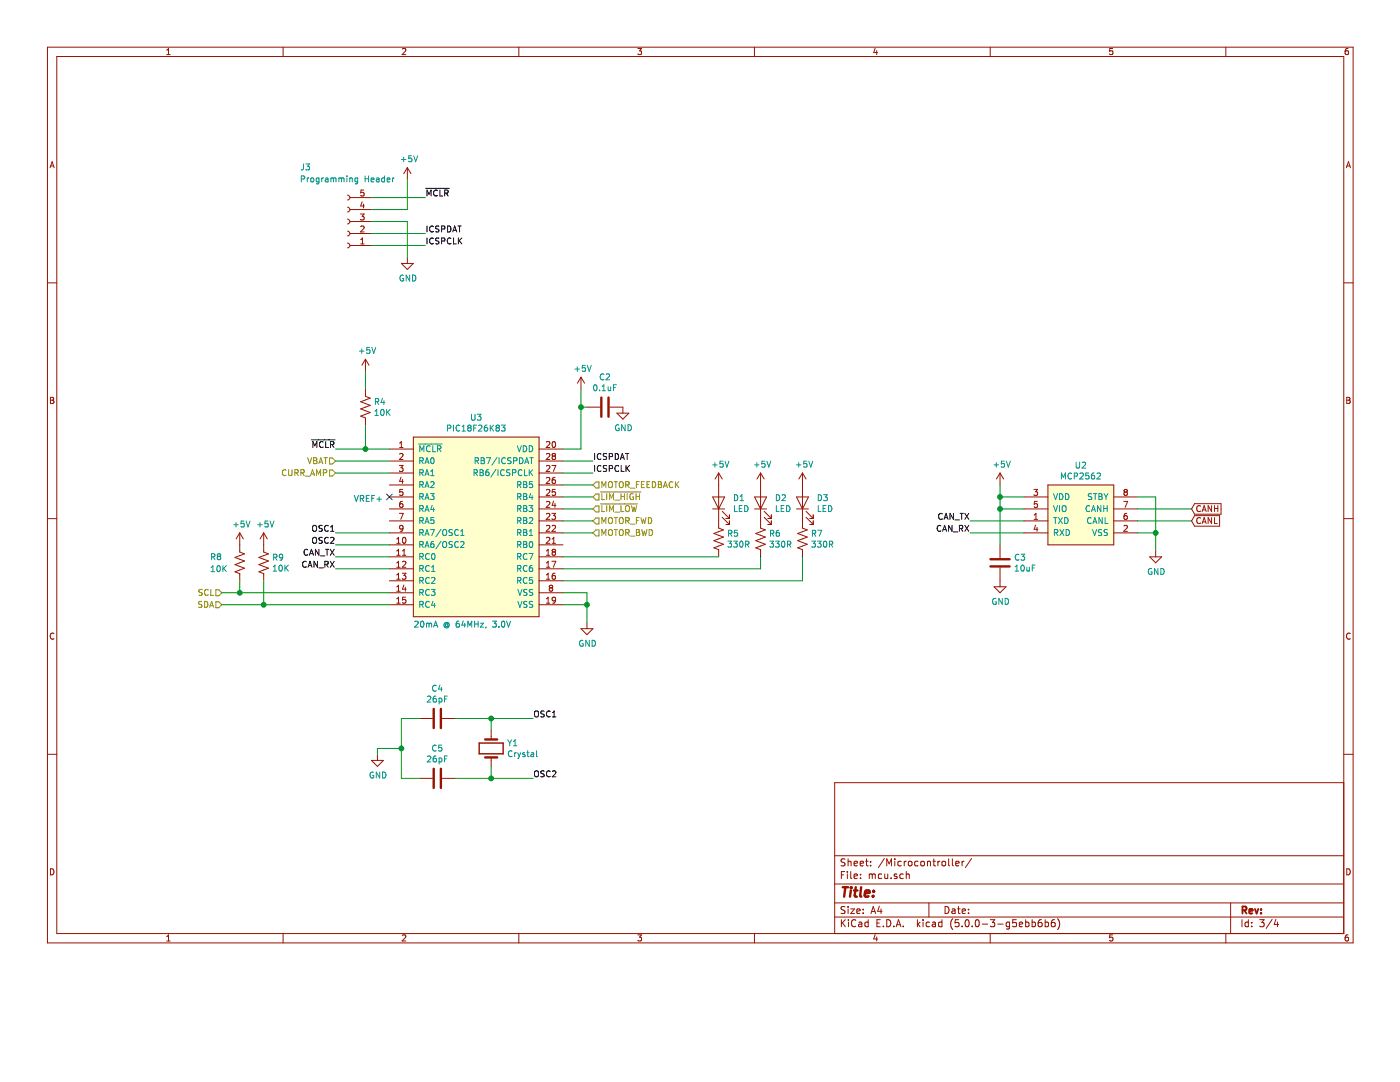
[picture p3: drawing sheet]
EESchema Schematic File Version 4
LIBS:vent-cache
EELAYER 26 0
EELAYER END
$Descr A4 11693 8268
encoding utf-8
Sheet 3 4
Title ""
Date ""
Rev ""
Comp ""
Comment1 ""
Comment2 ""
Comment3 ""
Comment4 ""
$EndDescr
$Comp
L canhw:PIC18F26K83 U?
U 1 1
P 4000 4400
AR Path="/5B9CFC89/5BA74E7A" Ref="U?"  Part="1" 
AR Path="/5B9D6FCC/5BA74E7A" Ref="U?"  Part="1" 
AR Path="/5BA73887/5BA7388D/5BA74E7A" Ref="U?"  Part="1" 
AR Path="/5BA73887/5BA74E7A" Ref="U3"  Part="1" 
F 0 "U3" H 3975 5315 50  0000 C CNN
F 1 "PIC18F26K83" H 3975 5224 50  0000 C CNN
F 2 "Housings_SOIC:SOIC-28W_7.5x17.9mm_Pitch1.27mm" H 4450 4400 50  0001 C CNN
F 3 "" H 4450 4400 50  0001 C CNN
	1    4000 4400
	1    0    0    -1  
$EndComp
$Comp
L canhw:MCP2562 U?
U 1 1
P 9050 4150
AR Path="/5B9CFC89/5BA74E81" Ref="U?"  Part="1" 
AR Path="/5B9D6FCC/5BA74E81" Ref="U?"  Part="1" 
AR Path="/5BA73887/5BA7388D/5BA74E81" Ref="U?"  Part="1" 
AR Path="/5BA73887/5BA74E81" Ref="U2"  Part="1" 
F 0 "U2" H 9025 4415 50  0000 C CNN
F 1 "MCP2562" H 9025 4324 50  0000 C CNN
F 2 "Housings_SOIC:SOIC-8_3.9x4.9mm_Pitch1.27mm" H 9050 4150 50  0001 C CNN
F 3 "" H 9050 4150 50  0001 C CNN
	1    9050 4150
	1    0    0    -1  
$EndComp
$Comp
L power:+5V #PWR?
U 1 1
P 8350 4050
AR Path="/5B9CFC89/5BA74E88" Ref="#PWR?"  Part="1" 
AR Path="/5B9D6FCC/5BA74E88" Ref="#PWR?"  Part="1" 
AR Path="/5BA73887/5BA7388D/5BA74E88" Ref="#PWR?"  Part="1" 
AR Path="/5BA73887/5BA74E88" Ref="#PWR018"  Part="1" 
F 0 "#PWR018" H 8350 3900 50  0001 C CNN
F 1 "+5V" H 8365 4223 50  0000 C CNN
F 2 "" H 8350 4050 50  0001 C CNN
F 3 "" H 8350 4050 50  0001 C CNN
	1    8350 4050
	1    0    0    -1  
$EndComp
Wire Wire Line
	8350 4050 8350 4150
Wire Wire Line
	8350 4250 8550 4250
Wire Wire Line
	8550 4150 8350 4150
Connection ~ 8350 4150
Wire Wire Line
	8350 4150 8350 4250
Text Label 2800 4650 2    50   ~ 0
CAN_TX
Text Label 2800 4750 2    50   ~ 0
CAN_RX
$Comp
L Connector:Conn_01x05_Female J?
U 1 1
P 2900 1850
AR Path="/5B9CFC89/5BA74E95" Ref="J?"  Part="1" 
AR Path="/5B9D6FCC/5BA74E95" Ref="J?"  Part="1" 
AR Path="/5BA73887/5BA7388D/5BA74E95" Ref="J?"  Part="1" 
AR Path="/5BA73887/5BA74E95" Ref="J3"  Part="1" 
F 0 "J3" H 3250 1400 50  0000 C CNN
F 1 "Programming Header" H 2900 1500 50  0000 C CNN
F 2 "canhw_footprints:PinHeader_5x2.54_SMD_90deg_952-3198-1-ND" H 2900 1850 50  0001 C CNN
F 3 "~" H 2900 1850 50  0001 C CNN
	1    2900 1850
	-1   0    0    1   
$EndComp
Text Label 3550 1650 0    50   ~ 0
~MCLR
$Comp
L power:+5V #PWR?
U 1 1
P 3400 1500
AR Path="/5B9CFC89/5BA74E9D" Ref="#PWR?"  Part="1" 
AR Path="/5B9D6FCC/5BA74E9D" Ref="#PWR?"  Part="1" 
AR Path="/5BA73887/5BA7388D/5BA74E9D" Ref="#PWR?"  Part="1" 
AR Path="/5BA73887/5BA74E9D" Ref="#PWR010"  Part="1" 
F 0 "#PWR010" H 3400 1350 50  0001 C CNN
F 1 "+5V" H 3415 1673 50  0000 C CNN
F 2 "" H 3400 1500 50  0001 C CNN
F 3 "" H 3400 1500 50  0001 C CNN
	1    3400 1500
	1    0    0    -1  
$EndComp
$Comp
L power:GND #PWR?
U 1 1
P 3400 2150
AR Path="/5B9CFC89/5BA74EA3" Ref="#PWR?"  Part="1" 
AR Path="/5B9D6FCC/5BA74EA3" Ref="#PWR?"  Part="1" 
AR Path="/5BA73887/5BA7388D/5BA74EA3" Ref="#PWR?"  Part="1" 
AR Path="/5BA73887/5BA74EA3" Ref="#PWR011"  Part="1" 
F 0 "#PWR011" H 3400 1900 50  0001 C CNN
F 1 "GND" H 3405 1977 50  0000 C CNN
F 2 "" H 3400 2150 50  0001 C CNN
F 3 "" H 3400 2150 50  0001 C CNN
	1    3400 2150
	1    0    0    -1  
$EndComp
Wire Wire Line
	3400 2150 3400 1850
Wire Wire Line
	3400 1850 3100 1850
Wire Wire Line
	3400 1750 3100 1750
Text Label 3550 1950 0    50   ~ 0
ICSPDAT
Text Label 3550 2050 0    50   ~ 0
ICSPCLK
Text Label 2800 3750 2    50   ~ 0
~MCLR
Text Label 4950 3850 0    50   ~ 0
ICSPDAT
Wire Wire Line
	4950 3850 4700 3850
Text Label 4950 3950 0    50   ~ 0
ICSPCLK
Wire Wire Line
	4950 3950 4700 3950
Wire Wire Line
	2800 3750 3050 3750
Wire Wire Line
	3050 3550 3050 3750
Connection ~ 3050 3750
Wire Wire Line
	3050 3750 3250 3750
$Comp
L power:+5V #PWR?
U 1 1
P 3050 3100
AR Path="/5B9CFC89/5BA74EBE" Ref="#PWR?"  Part="1" 
AR Path="/5B9D6FCC/5BA74EBE" Ref="#PWR?"  Part="1" 
AR Path="/5BA73887/5BA7388D/5BA74EBE" Ref="#PWR?"  Part="1" 
AR Path="/5BA73887/5BA74EBE" Ref="#PWR012"  Part="1" 
F 0 "#PWR012" H 3050 2950 50  0001 C CNN
F 1 "+5V" H 3065 3273 50  0000 C CNN
F 2 "" H 3050 3100 50  0001 C CNN
F 3 "" H 3050 3100 50  0001 C CNN
	1    3050 3100
	1    0    0    -1  
$EndComp
Wire Wire Line
	3050 3100 3050 3250
$Comp
L power:+5V #PWR?
U 1 1
P 4850 3250
AR Path="/5B9CFC89/5BA74EC5" Ref="#PWR?"  Part="1" 
AR Path="/5B9D6FCC/5BA74EC5" Ref="#PWR?"  Part="1" 
AR Path="/5BA73887/5BA7388D/5BA74EC5" Ref="#PWR?"  Part="1" 
AR Path="/5BA73887/5BA74EC5" Ref="#PWR013"  Part="1" 
F 0 "#PWR013" H 4850 3100 50  0001 C CNN
F 1 "+5V" H 4865 3423 50  0000 C CNN
F 2 "" H 4850 3250 50  0001 C CNN
F 3 "" H 4850 3250 50  0001 C CNN
	1    4850 3250
	1    0    0    -1  
$EndComp
Wire Wire Line
	4850 3750 4700 3750
$Comp
L power:GND #PWR?
U 1 1
P 4900 5200
AR Path="/5B9CFC89/5BA74ECC" Ref="#PWR?"  Part="1" 
AR Path="/5B9D6FCC/5BA74ECC" Ref="#PWR?"  Part="1" 
AR Path="/5BA73887/5BA7388D/5BA74ECC" Ref="#PWR?"  Part="1" 
AR Path="/5BA73887/5BA74ECC" Ref="#PWR023"  Part="1" 
F 0 "#PWR023" H 4900 4950 50  0001 C CNN
F 1 "GND" H 4905 5027 50  0000 C CNN
F 2 "" H 4900 5200 50  0001 C CNN
F 3 "" H 4900 5200 50  0001 C CNN
	1    4900 5200
	1    0    0    -1  
$EndComp
Wire Wire Line
	4900 5200 4900 5050
Wire Wire Line
	4900 4950 4700 4950
Wire Wire Line
	4700 5050 4900 5050
Connection ~ 4900 5050
Wire Wire Line
	4900 5050 4900 4950
Text Label 8100 4350 2    50   ~ 0
CAN_TX
Text Label 8100 4450 2    50   ~ 0
CAN_RX
Wire Wire Line
	8100 4350 8550 4350
Wire Wire Line
	8100 4450 8550 4450
$Comp
L power:GND #PWR?
U 1 1
P 9650 4600
AR Path="/5B9CFC89/5BA74EED" Ref="#PWR?"  Part="1" 
AR Path="/5B9D6FCC/5BA74EED" Ref="#PWR?"  Part="1" 
AR Path="/5BA73887/5BA7388D/5BA74EED" Ref="#PWR?"  Part="1" 
AR Path="/5BA73887/5BA74EED" Ref="#PWR021"  Part="1" 
F 0 "#PWR021" H 9650 4350 50  0001 C CNN
F 1 "GND" H 9655 4427 50  0000 C CNN
F 2 "" H 9650 4600 50  0001 C CNN
F 3 "" H 9650 4600 50  0001 C CNN
	1    9650 4600
	1    0    0    -1  
$EndComp
Wire Wire Line
	9650 4600 9650 4450
Wire Wire Line
	9650 4150 9500 4150
Wire Wire Line
	9500 4450 9650 4450
Connection ~ 9650 4450
Wire Wire Line
	9650 4450 9650 4150
Wire Wire Line
	9950 4250 9500 4250
Wire Wire Line
	3400 1500 3400 1750
Wire Wire Line
	3100 2050 3550 2050
Wire Wire Line
	3100 1950 3550 1950
Wire Wire Line
	3100 1650 3550 1650
Wire Wire Line
	9950 4350 9500 4350
$Comp
L Device:C C?
U 1 1
P 8350 4700
AR Path="/5B9CFC89/5BA74EFE" Ref="C?"  Part="1" 
AR Path="/5B9D6FCC/5BA74EFE" Ref="C?"  Part="1" 
AR Path="/5BA73887/5BA7388D/5BA74EFE" Ref="C?"  Part="1" 
AR Path="/5BA73887/5BA74EFE" Ref="C3"  Part="1" 
F 0 "C3" H 8465 4746 50  0000 L CNN
F 1 "10uF" H 8465 4655 50  0000 L CNN
F 2 "Capacitor_SMD:C_0805_2012Metric_Pad1.15x1.40mm_HandSolder" H 8388 4550 50  0001 C CNN
F 3 "~" H 8350 4700 50  0001 C CNN
	1    8350 4700
	1    0    0    -1  
$EndComp
$Comp
L power:GND #PWR?
U 1 1
P 8350 4850
AR Path="/5B9CFC89/5BA74F05" Ref="#PWR?"  Part="1" 
AR Path="/5B9D6FCC/5BA74F05" Ref="#PWR?"  Part="1" 
AR Path="/5BA73887/5BA7388D/5BA74F05" Ref="#PWR?"  Part="1" 
AR Path="/5BA73887/5BA74F05" Ref="#PWR022"  Part="1" 
F 0 "#PWR022" H 8350 4600 50  0001 C CNN
F 1 "GND" H 8355 4677 50  0000 C CNN
F 2 "" H 8350 4850 50  0001 C CNN
F 3 "" H 8350 4850 50  0001 C CNN
	1    8350 4850
	1    0    0    -1  
$EndComp
Wire Wire Line
	8350 4550 8350 4250
Connection ~ 8350 4250
$Comp
L Device:C C?
U 1 1
P 5050 3400
AR Path="/5B9CFC89/5BA74F0D" Ref="C?"  Part="1" 
AR Path="/5B9D6FCC/5BA74F0D" Ref="C?"  Part="1" 
AR Path="/5BA73887/5BA7388D/5BA74F0D" Ref="C?"  Part="1" 
AR Path="/5BA73887/5BA74F0D" Ref="C2"  Part="1" 
F 0 "C2" V 4798 3400 50  0000 C CNN
F 1 "0.1uF" V 4889 3400 50  0000 C CNN
F 2 "Capacitor_SMD:C_0805_2012Metric_Pad1.15x1.40mm_HandSolder" H 5088 3250 50  0001 C CNN
F 3 "~" H 5050 3400 50  0001 C CNN
	1    5050 3400
	0    1    1    0   
$EndComp
$Comp
L power:GND #PWR?
U 1 1
P 5200 3400
AR Path="/5B9CFC89/5BA74F14" Ref="#PWR?"  Part="1" 
AR Path="/5B9D6FCC/5BA74F14" Ref="#PWR?"  Part="1" 
AR Path="/5BA73887/5BA7388D/5BA74F14" Ref="#PWR?"  Part="1" 
AR Path="/5BA73887/5BA74F14" Ref="#PWR014"  Part="1" 
F 0 "#PWR014" H 5200 3150 50  0001 C CNN
F 1 "GND" H 5205 3227 50  0000 C CNN
F 2 "" H 5200 3400 50  0001 C CNN
F 3 "" H 5200 3400 50  0001 C CNN
	1    5200 3400
	1    0    0    -1  
$EndComp
Wire Wire Line
	4850 3250 4850 3400
Wire Wire Line
	4900 3400 4850 3400
Connection ~ 4850 3400
Wire Wire Line
	4850 3400 4850 3750
Text Label 2800 4450 2    50   ~ 0
OSC1
Text Label 2800 4550 2    50   ~ 0
OSC2
$Comp
L Device:Crystal Y?
U 1 1
P 4100 6250
AR Path="/5B9CFC89/5BA74F26" Ref="Y?"  Part="1" 
AR Path="/5B9D6FCC/5BA74F26" Ref="Y?"  Part="1" 
AR Path="/5BA73887/5BA7388D/5BA74F26" Ref="Y?"  Part="1" 
AR Path="/5BA73887/5BA74F26" Ref="Y1"  Part="1" 
F 0 "Y1" V 4054 6381 50  0000 L CNN
F 1 "Crystal" V 4145 6381 50  0000 L CNN
F 2 "Crystal:Crystal_HC49-4H_Vertical" H 4100 6250 50  0001 C CNN
F 3 "~" H 4100 6250 50  0001 C CNN
	1    4100 6250
	0    1    1    0   
$EndComp
$Comp
L Device:C C?
U 1 1
P 3650 6000
AR Path="/5B9CFC89/5BA74F2D" Ref="C?"  Part="1" 
AR Path="/5B9D6FCC/5BA74F2D" Ref="C?"  Part="1" 
AR Path="/5BA73887/5BA7388D/5BA74F2D" Ref="C?"  Part="1" 
AR Path="/5BA73887/5BA74F2D" Ref="C4"  Part="1" 
F 0 "C4" V 3398 6000 50  0000 C CNN
F 1 "26pF" V 3489 6000 50  0000 C CNN
F 2 "Capacitor_SMD:C_0805_2012Metric_Pad1.15x1.40mm_HandSolder" H 3688 5850 50  0001 C CNN
F 3 "~" H 3650 6000 50  0001 C CNN
	1    3650 6000
	0    1    1    0   
$EndComp
$Comp
L Device:C C?
U 1 1
P 3650 6500
AR Path="/5B9CFC89/5BA74F34" Ref="C?"  Part="1" 
AR Path="/5B9D6FCC/5BA74F34" Ref="C?"  Part="1" 
AR Path="/5BA73887/5BA7388D/5BA74F34" Ref="C?"  Part="1" 
AR Path="/5BA73887/5BA74F34" Ref="C5"  Part="1" 
F 0 "C5" V 3398 6500 50  0000 C CNN
F 1 "26pF" V 3489 6500 50  0000 C CNN
F 2 "Capacitor_SMD:C_0805_2012Metric_Pad1.15x1.40mm_HandSolder" H 3688 6350 50  0001 C CNN
F 3 "~" H 3650 6500 50  0001 C CNN
	1    3650 6500
	0    1    1    0   
$EndComp
Wire Wire Line
	3800 6000 4100 6000
Wire Wire Line
	4100 6000 4100 6100
Wire Wire Line
	3800 6500 4100 6500
Wire Wire Line
	4100 6500 4100 6400
Text Label 4450 6000 0    50   ~ 0
OSC1
Text Label 4450 6500 0    50   ~ 0
OSC2
Wire Wire Line
	4450 6000 4100 6000
Connection ~ 4100 6000
Wire Wire Line
	4450 6500 4100 6500
Connection ~ 4100 6500
Wire Wire Line
	3500 6000 3350 6000
Wire Wire Line
	3350 6000 3350 6250
Wire Wire Line
	3350 6500 3500 6500
$Comp
L power:GND #PWR?
U 1 1
P 3150 6300
AR Path="/5B9CFC89/5BA74F48" Ref="#PWR?"  Part="1" 
AR Path="/5B9D6FCC/5BA74F48" Ref="#PWR?"  Part="1" 
AR Path="/5BA73887/5BA7388D/5BA74F48" Ref="#PWR?"  Part="1" 
AR Path="/5BA73887/5BA74F48" Ref="#PWR024"  Part="1" 
F 0 "#PWR024" H 3150 6050 50  0001 C CNN
F 1 "GND" H 3155 6127 50  0000 C CNN
F 2 "" H 3150 6300 50  0001 C CNN
F 3 "" H 3150 6300 50  0001 C CNN
	1    3150 6300
	1    0    0    -1  
$EndComp
Wire Wire Line
	3150 6300 3150 6250
Wire Wire Line
	3150 6250 3350 6250
Connection ~ 3350 6250
Wire Wire Line
	3350 6250 3350 6500
Text GLabel 9950 4250 2    50   Input ~ 0
CANH
Text GLabel 9950 4350 2    50   Input ~ 0
CANL
Text HLabel 2800 3850 0    50   Input ~ 0
VBAT
Wire Wire Line
	2800 3850 3250 3850
Text Notes 3450 5250 0    50   ~ 0
20mA @ 64MHz, 3.0V
NoConn ~ 3250 4150
Text Notes 2950 4200 0    50   ~ 0
VREF+
Text HLabel 2800 3950 0    50   Input ~ 0
CURR_AMP
Wire Wire Line
	2800 3950 3250 3950
Wire Wire Line
	2800 4450 3250 4450
Wire Wire Line
	2800 4550 3250 4550
Wire Wire Line
	2800 4650 3250 4650
Wire Wire Line
	2800 4750 3250 4750
$Comp
L Device:R_US R4
U 1 1
P 3050 3400
F 0 "R4" H 3118 3446 50  0000 L CNN
F 1 "10K" H 3118 3355 50  0000 L CNN
F 2 "Resistors_SMD:R_0805_HandSoldering" V 3090 3390 50  0001 C CNN
F 3 "~" H 3050 3400 50  0001 C CNN
	1    3050 3400
	1    0    0    -1  
$EndComp
Text HLabel 1850 5050 0    50   Input ~ 0
SDA
Text HLabel 1850 4950 0    50   Input ~ 0
SCL
Wire Wire Line
	1850 4950 2000 4950
Wire Wire Line
	1850 5050 2200 5050
$Comp
L Device:R_US R8
U 1 1
P 2000 4700
F 0 "R8" H 1750 4750 50  0000 L CNN
F 1 "10K" H 1750 4650 50  0000 L CNN
F 2 "Resistors_SMD:R_0805_HandSoldering" V 2040 4690 50  0001 C CNN
F 3 "~" H 2000 4700 50  0001 C CNN
	1    2000 4700
	1    0    0    -1  
$EndComp
$Comp
L Device:R_US R9
U 1 1
P 2200 4700
F 0 "R9" H 2268 4746 50  0000 L CNN
F 1 "10K" H 2268 4655 50  0000 L CNN
F 2 "Resistors_SMD:R_0805_HandSoldering" V 2240 4690 50  0001 C CNN
F 3 "~" H 2200 4700 50  0001 C CNN
	1    2200 4700
	1    0    0    -1  
$EndComp
$Comp
L power:+5V #PWR019
U 1 1
P 2000 4550
F 0 "#PWR019" H 2000 4400 50  0001 C CNN
F 1 "+5V" H 2015 4723 50  0000 C CNN
F 2 "" H 2000 4550 50  0001 C CNN
F 3 "" H 2000 4550 50  0001 C CNN
	1    2000 4550
	1    0    0    -1  
$EndComp
$Comp
L power:+5V #PWR020
U 1 1
P 2200 4550
F 0 "#PWR020" H 2200 4400 50  0001 C CNN
F 1 "+5V" H 2215 4723 50  0000 C CNN
F 2 "" H 2200 4550 50  0001 C CNN
F 3 "" H 2200 4550 50  0001 C CNN
	1    2200 4550
	1    0    0    -1  
$EndComp
Wire Wire Line
	2000 4850 2000 4950
Connection ~ 2000 4950
Wire Wire Line
	2000 4950 3250 4950
Wire Wire Line
	2200 4850 2200 5050
Connection ~ 2200 5050
Wire Wire Line
	2200 5050 3250 5050
Text HLabel 4950 4050 2    50   Input ~ 0
MOTOR_FEEDBACK
Text HLabel 4950 4450 2    50   Input ~ 0
MOTOR_FWD
Text HLabel 4950 4350 2    50   Input ~ 0
MOTOR_BWD
Wire Wire Line
	4950 4050 4700 4050
Wire Wire Line
	4950 4150 4700 4150
Wire Wire Line
	4950 4250 4700 4250
$Comp
L Device:R_US R5
U 1 1
P 6000 4500
F 0 "R5" H 6068 4546 50  0000 L CNN
F 1 "330R" H 6068 4455 50  0000 L CNN
F 2 "Resistors_SMD:R_0805_HandSoldering" V 6040 4490 50  0001 C CNN
F 3 "~" H 6000 4500 50  0001 C CNN
	1    6000 4500
	1    0    0    -1  
$EndComp
$Comp
L Device:LED D1
U 1 1
P 6000 4200
F 0 "D1" V 6038 4083 50  0000 R CNN
F 1 "LED" V 5947 4083 50  0000 R CNN
F 2 "LED_SMD:LED_1206_3216Metric_Pad1.42x1.75mm_HandSolder" H 6000 4200 50  0001 C CNN
F 3 "~" H 6000 4200 50  0001 C CNN
	1    6000 4200
	0    -1   -1   0   
$EndComp
$Comp
L power:+5V #PWR015
U 1 1
P 6000 4050
F 0 "#PWR015" H 6000 3900 50  0001 C CNN
F 1 "+5V" H 6015 4223 50  0000 C CNN
F 2 "" H 6000 4050 50  0001 C CNN
F 3 "" H 6000 4050 50  0001 C CNN
	1    6000 4050
	1    0    0    -1  
$EndComp
$Comp
L Device:R_US R6
U 1 1
P 6350 4500
F 0 "R6" H 6418 4546 50  0000 L CNN
F 1 "330R" H 6418 4455 50  0000 L CNN
F 2 "Resistors_SMD:R_0805_HandSoldering" V 6390 4490 50  0001 C CNN
F 3 "~" H 6350 4500 50  0001 C CNN
	1    6350 4500
	1    0    0    -1  
$EndComp
$Comp
L Device:LED D2
U 1 1
P 6350 4200
F 0 "D2" V 6388 4083 50  0000 R CNN
F 1 "LED" V 6297 4083 50  0000 R CNN
F 2 "LED_SMD:LED_1206_3216Metric_Pad1.42x1.75mm_HandSolder" H 6350 4200 50  0001 C CNN
F 3 "~" H 6350 4200 50  0001 C CNN
	1    6350 4200
	0    -1   -1   0   
$EndComp
$Comp
L power:+5V #PWR016
U 1 1
P 6350 4050
F 0 "#PWR016" H 6350 3900 50  0001 C CNN
F 1 "+5V" H 6365 4223 50  0000 C CNN
F 2 "" H 6350 4050 50  0001 C CNN
F 3 "" H 6350 4050 50  0001 C CNN
	1    6350 4050
	1    0    0    -1  
$EndComp
$Comp
L Device:R_US R7
U 1 1
P 6700 4500
F 0 "R7" H 6768 4546 50  0000 L CNN
F 1 "330R" H 6768 4455 50  0000 L CNN
F 2 "Resistors_SMD:R_0805_HandSoldering" V 6740 4490 50  0001 C CNN
F 3 "~" H 6700 4500 50  0001 C CNN
	1    6700 4500
	1    0    0    -1  
$EndComp
$Comp
L Device:LED D3
U 1 1
P 6700 4200
F 0 "D3" V 6738 4083 50  0000 R CNN
F 1 "LED" V 6647 4083 50  0000 R CNN
F 2 "LED_SMD:LED_1206_3216Metric_Pad1.42x1.75mm_HandSolder" H 6700 4200 50  0001 C CNN
F 3 "~" H 6700 4200 50  0001 C CNN
	1    6700 4200
	0    -1   -1   0   
$EndComp
$Comp
L power:+5V #PWR017
U 1 1
P 6700 4050
F 0 "#PWR017" H 6700 3900 50  0001 C CNN
F 1 "+5V" H 6715 4223 50  0000 C CNN
F 2 "" H 6700 4050 50  0001 C CNN
F 3 "" H 6700 4050 50  0001 C CNN
	1    6700 4050
	1    0    0    -1  
$EndComp
Wire Wire Line
	6000 4650 4700 4650
Wire Wire Line
	6350 4650 6350 4750
Wire Wire Line
	6350 4750 4700 4750
Wire Wire Line
	6700 4650 6700 4850
Wire Wire Line
	6700 4850 4700 4850
Text HLabel 4950 4250 2    50   Input ~ 0
~LIM_HIGH
Text HLabel 4950 4150 2    50   Input ~ 0
~LIM_LOW
Wire Wire Line
	4950 4350 4700 4350
Wire Wire Line
	4950 4450 4700 4450
$EndSCHEMATC
